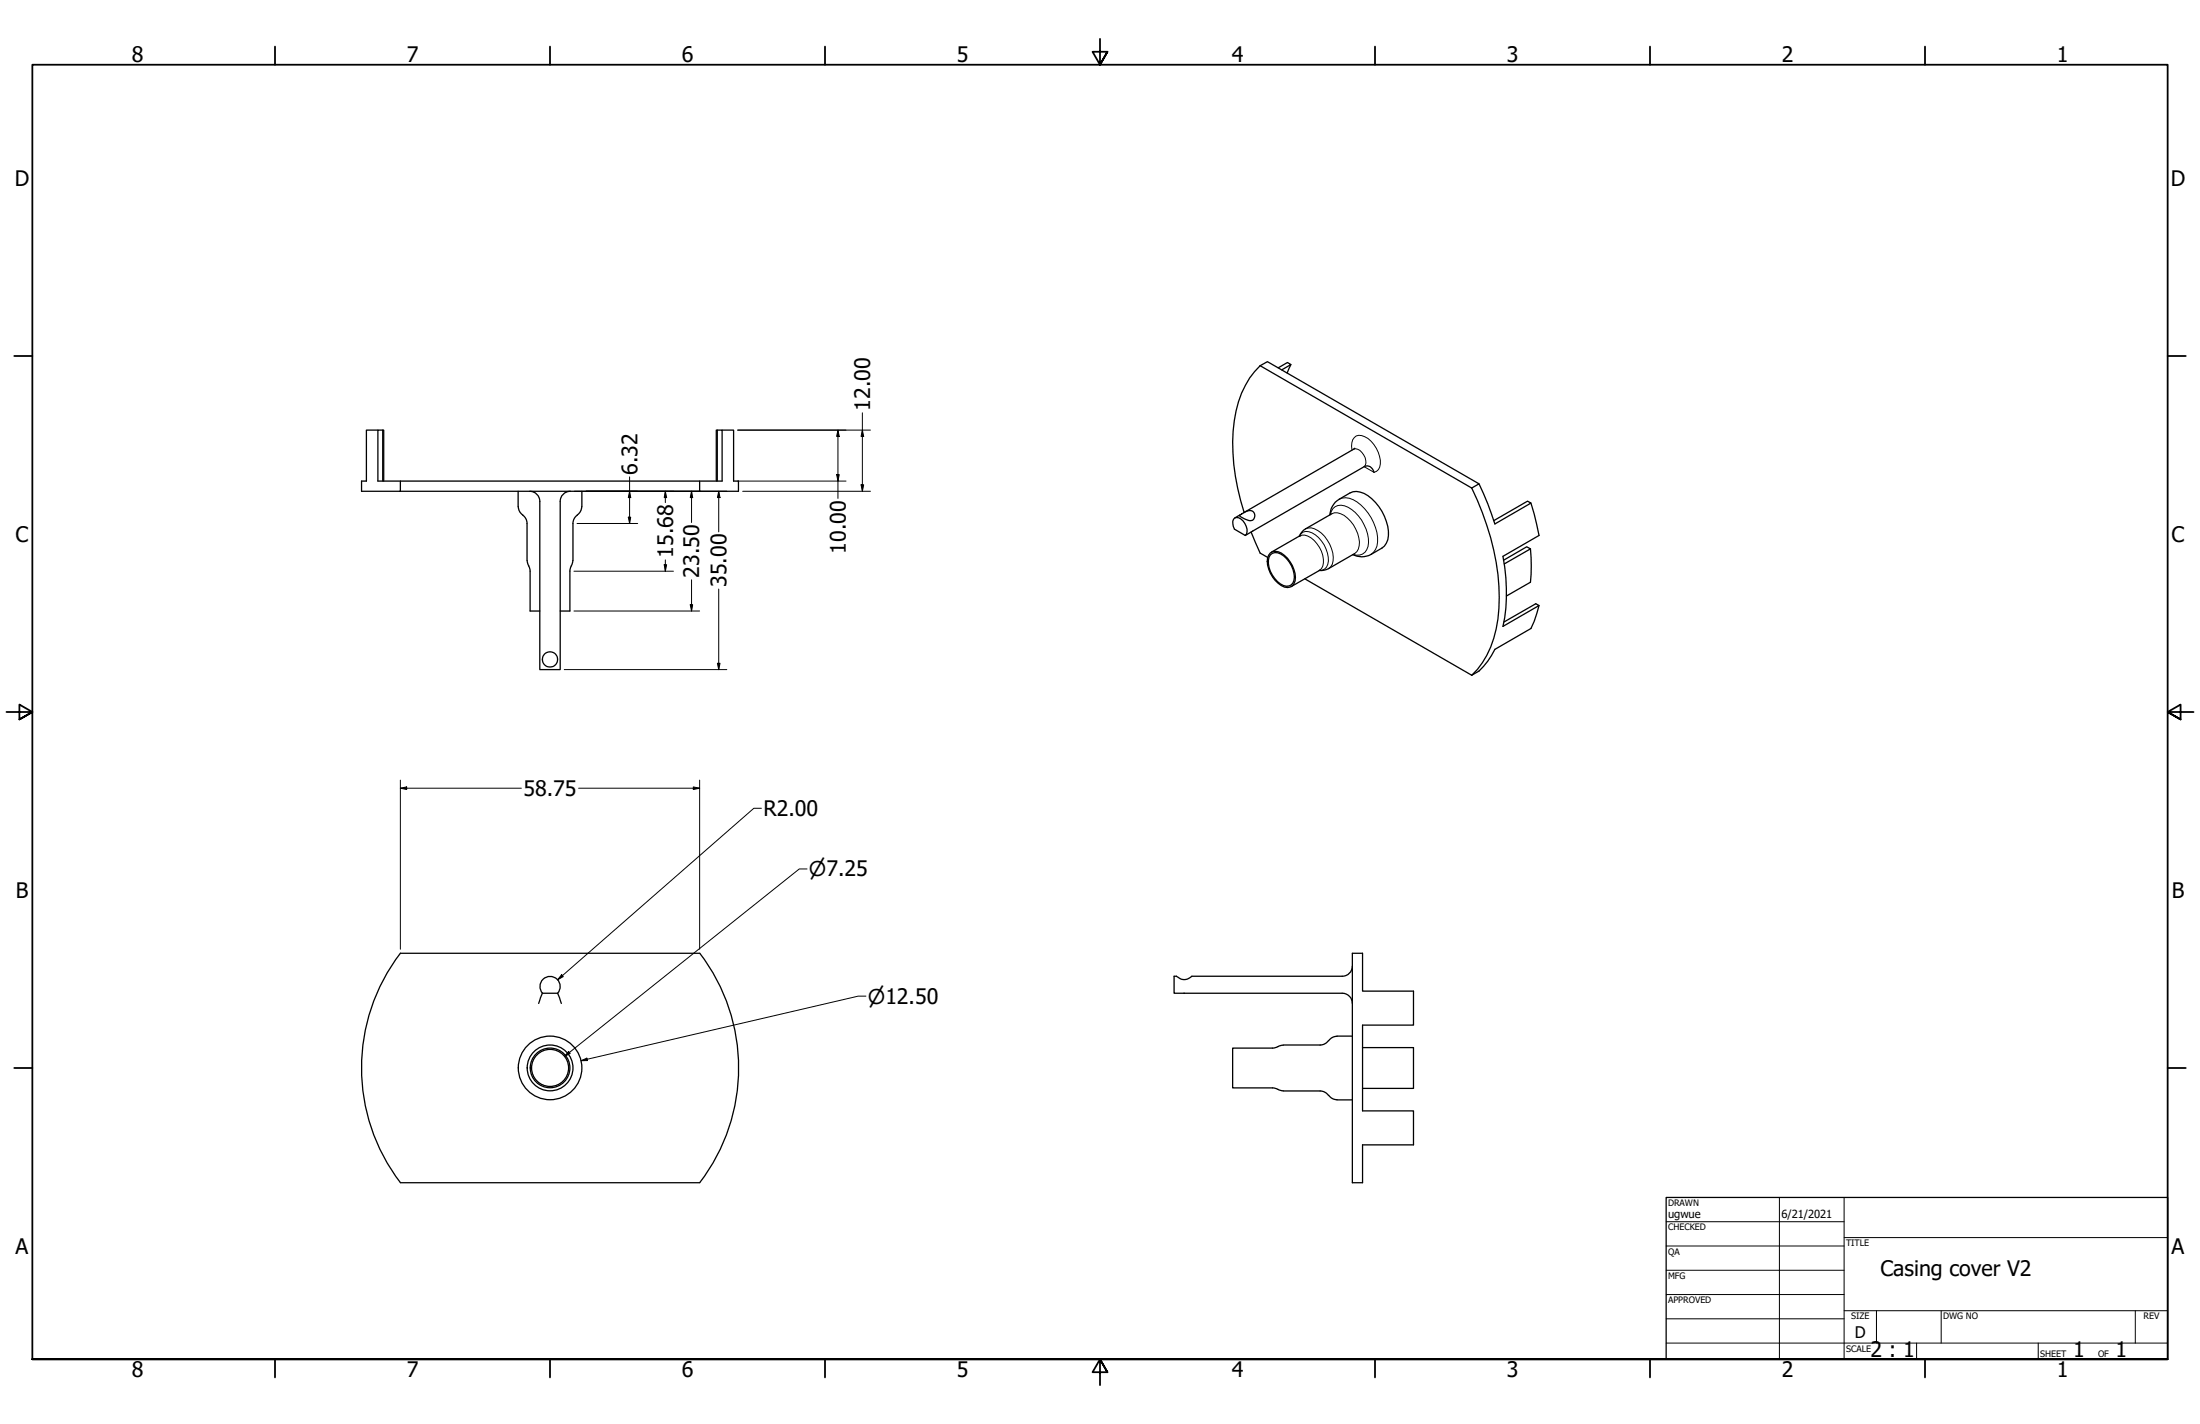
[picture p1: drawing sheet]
<svg xmlns="http://www.w3.org/2000/svg" width="864mm" height="559mm" viewBox="0 0 864 559" stroke-linecap="round" stroke-linejoin="round" font-family="sans-serif">
<!-- layer: Visible (ANSI) -->
<g fill="none" stroke="#000" stroke-width=".51">
<path d="M494.7 143.5l2.8-1.6 83.1 48-2.9 1.6M494.7 143.5a37.8 37.8 0 0 0-10.6 25.7 84.1 84.1 0 0 0 4.3 31.9M494.7 143.5l83 48M501.8 144.3l3.6-2.1 1.3 .9-3.6 2.1M506.7 143.1l-1.4 3.3M148.3 168.8h-4.5v20h-1.9v4h15.3v-4h117.4v4h15.3v-4h-1.9v-20h-4.5M150.2 168.8h.4v20M281.6 168.8h-.4v20M531.8 175.9l-43.5 25.3M150.2 188.8v-20h-1.9v20h8.9M157.2 192.8h117.4M203.4 192.8l.1 6.5 .6 1.6 1.1 1.2"/>
<path d="M207.9 192.8a4 4 0 0 1 4 4v66h8v-66a4 4 0 0 1 4-4M228.4 192.8l-.1 6.5-.6 1.6-1.1 1.2M274.6 188.8h8.9v-20h-1.9v20M539.4 185.4a2.71 2.71 0 0 0-3.9-2.3l-46.7 27M577.7 191.5a97.2 97.2 0 0 1 10.7 47.3 38 38 0 0 1-10.7 26.2M580.6 189.9a112.6 112.6 0 0 1 6.2 15.7l14.2-8.2-1.4-.7-13.2 7.6M601 197.4l1.2 4.3 1.9 8.4-14.1 8.2a71 71 0 0 1 0 27.5l14.1-8.2-1.2-.7-12.5 7.2M205.1 202.1l1.2 1.2 .5 1.5 .1 15.1M206.9 219.9l.6 2.1M224.9 219.9l-.6 2.1M226.7 202.1l-1.2 1.2-.5 1.5-.1 15.1M484.8 203.2a4.1 4.1 0 0 1 4.4 3.4 3.2 3.2 0 0 1-.4 3.5l-4.2-2.5a3.8 3.8 0 0 1 .2-4.4z"/>
<path d="M486.6 202.2l.4-.3a5.3 5.3 0 0 1 4.7-1.3 2.11 2.11 0 0 1 .4 3.1 2.11 2.11 0 0 1-3.1 .1 3.1 3.1 0 0 1-2.4-1.6zM486.9 202l-2.2 1.3M491.1 208.8l3.6 8.2 2.9 1.8M498.7 217a4.2 4.2 0 0 1 5.5 .9 11.7 11.7 0 0 1 4.2 10.1 3.3 3.3 0 0 1-5.4 1.8 11.7 11.7 0 0 1-5.4-10.9zM498.7 217.7a3.6 3.6 0 0 1 5.2 .4 10.8 10.8 0 0 1 4 9.6 3.1 3.1 0 0 1-5.2 1.5 10.3 10.3 0 0 1-4.5-10.6zM510.2 210.3l-11.1 6.4M522 202.1a8 8 0 0 1 3.7-6.2l4.3-2.5a7.8 7.8 0 0 1 8.5 2.3 18.6 18.6 0 0 1 6.3 16.1l-.6 1.4a13.3 13.3 0 0 1-6.9 4.8l-2.8 .5-3.5-.8M522.8 201.6l-10.3 5.9-1.5 1.3-1 1.6M531.7 217.2l-10.2 5.9-1.8 .7h-1.9M590.2 219.8l9.1-5.2 1.5 .8-10.3 5.9M600.8 215.4a67.5 67.5 0 0 1 0 13.1l-9.4 5.4M207.5 222l.6 2.1v15.7h3.8"/>
<path d="M224.3 222l-.6 2.1v15.7h-3.8M512.2 227.1l65.5 37.9M518 223.8l-11.1 6.4M604.1 237.6l-1.9 6.2-1.2 2.8-14.2 8.2a29.1 29.1 0 0 1-6.2 8.5l-2.9 1.7M157.2 374.1h117.5a74 74 0 0 1 0 90h-117.5M157.2 374.1a74 74 0 0 0 0 90M530.9 379.1a4 4 0 0 1-4 4h-59a4.1 4.1 0 0 1-6.1 0h-.9v6.7h66a4 4 0 0 1 4 4M530.9 374.1h4v14.8h20v13.4h-20v33.6h20v13.4h-20v14.8h-4zM212.9 389.8h6l1.4 4M212.9 389.8l-1.4 4M213 389.8a4 4 0 0 1 .2-5.5 4 4 0 0 1 5.5 0 4 4 0 0 1 .2 5.5M518.2 410.1l-14.9 .1-3.8 1.1h-15.6v15.6h15.6l3.8 1.1 14.9 .1"/>
<path d="M521.5 408.3l-1.7 1.4-1.6 .4M524.8 406.6h6.1M524.9 406.7l-1.7 .3-1.6 1.4M534.9 411.1h20v16h-20M518.2 428.1l2.1 .6 1.2 1.2M521.6 429.8l1.2 1.1 2.1 .6M524.8 431.6h6.1"/>
<circle cx="215.9" cy="258.8" r="2.99"/>
<circle cx="215.9" cy="419.1" r="7.3"/>
<circle cx="215.9" cy="419.1" r="7.8"/>
<circle cx="215.9" cy="419.1" r="9"/>
<circle cx="215.9" cy="419.1" r="12.5"/>
</g>
<!-- layer: Visible Narrow (ANSI) -->
<path d="M531.4 176.3a4.1 4.1 0 0 1 4.5 3.3 3.1 3.1 0 0 1-.4 3.5l3.9 2.3a3.7 3.7 0 0 0 2.4-4.8 11.6 11.6 0 0 0-7.3-9.7 3.4 3.4 0 0 0-4 4.2l.2 1.6M525.7 195.9a7.5 7.5 0 0 1 8.5 2.3 18.6 18.6 0 0 1 6.3 16.1l-.6 1.3-1.7 2M512.5 207.5a6.7 6.7 0 0 1 7.4 2.9 12.8 12.8 0 0 1 3.1 11l-1.5 1.7M522.2 202a4.4 4.4 0 0 1 7-2.9 16.3 16.3 0 0 1 7.8 15.3 4.2 4.2 0 0 1-5.8 3.2M522.8 201.6a6.6 6.6 0 0 1 7.4 2.9 12.2 12.2 0 0 1 3 11l-.6 1-.9 .7M517.8 223.8a3.8 3.8 0 0 0 3.6-5.1 12.1 12.1 0 0 0-7.6-10 2.85 2.85 0 0 0-3.6 1.6 5.9 5.9 0 0 1 6.8 3.1 9.3 9.3 0 0 1 1.7 9.7l-.7 .7" fill="none" stroke="#000" stroke-width=".39"/>
<!-- layer: Visible (ANSI) -->
<g fill="#000">
<circle cx="510.2" cy="210.3" r=".25"/>
<circle cx="518" cy="223.8" r=".25"/>
</g>
<!-- layer: Border (ANSI) -->
<g fill="none" stroke="#000" stroke-width=".7">
<path d="M107.9 18.3v7.1M215.9 18.3v7.1M323.8 18.3v7.1M431.8 15.2v10.2l-2.9-5.1h5.8l-2.9 5.1 2.9-5.1M539.8 18.3v7.1M647.7 18.3v7.1M755.6 18.3v7.1M5.6 139.7h7.1M850.9 139.7h7.1M2.5 279.4h10.2l-5.1-2.9v5.8l5.1-2.9-5.1 2.9M861.1 279.4h-10.2l5.1-2.9v5.8l-5.1-2.9 5.1 2.9M5.6 419.1h7.1"/>
<path d="M850.9 419.1h7.1M12.7 533.4v-508h838.2v508h-838.2h838.2M107.9 533.4v7.1M215.9 533.4v7.1M323.8 533.4v7.1M434.7 538.5l-2.9-5.1 2.9 5.1h-5.8l2.9-5.1v10.2M539.8 533.4v7.1M647.7 533.4v7.1M755.6 533.4v7.1"/>
</g>
<!-- layer: Title (ANSI) -->
<g fill="none" stroke="#000" stroke-width=".39">
<path d="M654 479.4h69.9M698.5 469.9v63.5M723.9 469.9v63.5M654 488.9h69.9M654 498.5h69.9M723.9 485.6h127M654 508h69.9M654 517.5h69.9M723.9 514.3h127M736.6 514.3v12.7M762 514.3v12.7M838.2 514.3v12.7"/>
<path d="M654 527h196.9M752.3 527v6.4M800.1 527v6.4"/>
</g>
<path d="M654 469.9h196.9v63.5h-196.9z" fill="none" stroke="#000" stroke-width=".51"/>
<!-- layer: Dimension (ANSI) -->
<g fill="none" stroke="#000" stroke-width=".39">
<path d="M289.6 168.8h52.1M328.9 168.8l.5 2.5h-1zM328.9 168.8v26.8M338.5 168.8l.5 2.5h-1zM338.5 162v30.8M225.5 192.8h59.8M247.1 192.8l.5 2.5h-1zM247.1 187.1v18.3M261.2 192.8l.5 2.5h-1zM261.2 192.8v4.4M271.5 192.8l.4 2.5h-.9zM271.5 192.8v12.2"/>
<path d="M282.1 192.8l.5 2.5h-1zM282.1 192.8v15.9M289.6 188.8h42.5M291.5 192.8h50.2M328.4 186.2h1l-.5 2.6zM338 190.2h1l-.5 2.6zM226.5 205.4h23.8M246.6 202.9h1l-.5 2.5zM261.2 219.7v4.5M225.3 224.2h39.1M225.3 239.8h49.3M260.7 221.6h1l-.5 2.6z"/>
<path d="M271 237.3h.9l-.4 2.5zM271.5 227.5v12.3M282.1 231.1v31.7M221.5 262.8h63.8M281.6 260.3h1l-.5 2.5zM157.2 309.3l2.4-.5v1zM157.2 309.3h47.5M157.2 306.1v66.4M227.1 309.3h47.5M272.2 308.8l2.4 .5-2.4 .5zM274.6 306.1v66.4M298.9 317.2h-3l-77 67.3"/>
<path d="M316.8 341h-3l-92.2 73.6M220.5 382.5l.6 .7-2.2 1.3zM339.9 390.9h-3l-108.8 25.3M223.2 412.6l.6 .8-2.2 1.2zM228.1 416.2l2.3-1 .2 1z"/>
</g>
<g fill="#000">
<path d="M328.9 168.8l.5 2.5h-1z" fill-rule="evenodd"/>
<path d="M338.5 168.8l.5 2.5h-1z" fill-rule="evenodd"/>
<path d="M247.1 192.8l.5 2.5h-1z" fill-rule="evenodd"/>
<path d="M261.2 192.8l.5 2.5h-1z" fill-rule="evenodd"/>
<path d="M271.5 192.8l.4 2.5h-.9z" fill-rule="evenodd"/>
<path d="M282.1 192.8l.5 2.5h-1z" fill-rule="evenodd"/>
<path d="M328.4 186.2h1l-.5 2.6z" fill-rule="evenodd"/>
<path d="M338 190.2h1l-.5 2.6z" fill-rule="evenodd"/>
<path d="M246.6 202.9h1l-.5 2.5z" fill-rule="evenodd"/>
<path d="M260.7 221.6h1l-.5 2.6z" fill-rule="evenodd"/>
<path d="M271 237.3h.9l-.4 2.5z" fill-rule="evenodd"/>
<path d="M281.6 260.3h1l-.5 2.5z" fill-rule="evenodd"/>
<path d="M157.2 309.3l2.4-.5v1z" fill-rule="evenodd"/>
<path d="M272.2 308.8l2.4 .5-2.4 .5z" fill-rule="evenodd"/>
<path d="M220.5 382.5l.6 .7-2.2 1.3z" fill-rule="evenodd"/>
<path d="M223.2 412.6l.6 .8-2.2 1.2z" fill-rule="evenodd"/>
<path d="M228.1 416.2l2.3-1 .2 1z" fill-rule="evenodd"/>
</g>
<g font-size="8.4">
<text x="51.7" y="24.4">8</text>
<text x="159.6" y="24.4">7</text>
<text x="267.6" y="24.4">6</text>
<text x="375.5" y="24.4">5</text>
<text x="483.5" y="24.4">4</text>
<text x="591.4" y="24.4">3</text>
<text x="699.4" y="24.4">2</text>
<text x="807.3" y="24.4">1</text>
<text x="5.8" y="72.9">D</text>
<text x="852.1" y="72.9">D</text>
<text x="341.6" y="161.2" transform="rotate(-90 341.6 161.2)">12.00</text>
<text x="250.2" y="186.3" transform="rotate(-90 250.2 186.3)">6.32</text>
<text x="6.1" y="212.6">C</text>
<text x="852.4" y="212.6">C</text>
<text x="264.3" y="218.9" transform="rotate(-90 264.3 218.9)">15.68</text>
<text x="332" y="217.2" transform="rotate(-90 332 217.2)">10.00</text>
<text x="274.5" y="226.7" transform="rotate(-90 274.5 226.7)">23.50</text>
<text x="285.2" y="230.4" transform="rotate(-90 285.2 230.4)">35.00</text>
<text x="205.5" y="312.4">58.75</text>
<text x="299.7" y="320.2">R2.00</text>
<text x="6.2" y="352.3">B</text>
<text x="852.5" y="352.3">B</text>
<text x="6.1" y="492">A</text>
<text x="852.4" y="492">A</text>
<text x="738.2" y="500.7">Casing cover V2</text>
<text x="734.3" y="532.6">2 : 1</text>
<text x="813.8" y="532.6">1</text>
<text x="830.5" y="532.6">1</text>
<text x="51.7" y="540.5">8</text>
<text x="159.6" y="540.5">7</text>
<text x="267.6" y="540.5">6</text>
<text x="375.5" y="540.5">5</text>
<text x="483.5" y="540.5">4</text>
<text x="591.4" y="540.5">3</text>
<text x="699.4" y="540.5">2</text>
<text x="807.3" y="540.5">1</text>
</g>
<g font-size="8">
<text x="317.6" y="343.9">⌀7.25</text>
<text x="340.7" y="393.8">⌀12.50</text>
</g>
<text font-size="6.3" x="728.1" y="524.9">D</text>
<g font-size="4.4">
<text x="654.8" y="477.8">ugwue</text>
<text x="699.3" y="478">6/21/2021</text>
</g>
<g font-size="3.5">
<text x="654.8" y="473.2">DRAWN</text>
<text x="654.8" y="482.8">CHECKED</text>
<text x="724.7" y="488.9">TITLE</text>
<text x="654.8" y="492.3">QA</text>
<text x="654.8" y="501.8">MFG</text>
<text x="654.8" y="511.4">APPROVED</text>
<text x="726.7" y="517.7">SIZE</text>
<text x="762.8" y="517.7">DWG NO</text>
<text x="841.4" y="517.7">REV</text>
<text x="724.7" y="530.4">SCALE</text>
<text x="800.9" y="532.6">SHEET</text>
<text x="823.6" y="532.6">OF</text>
</g>
</svg>
